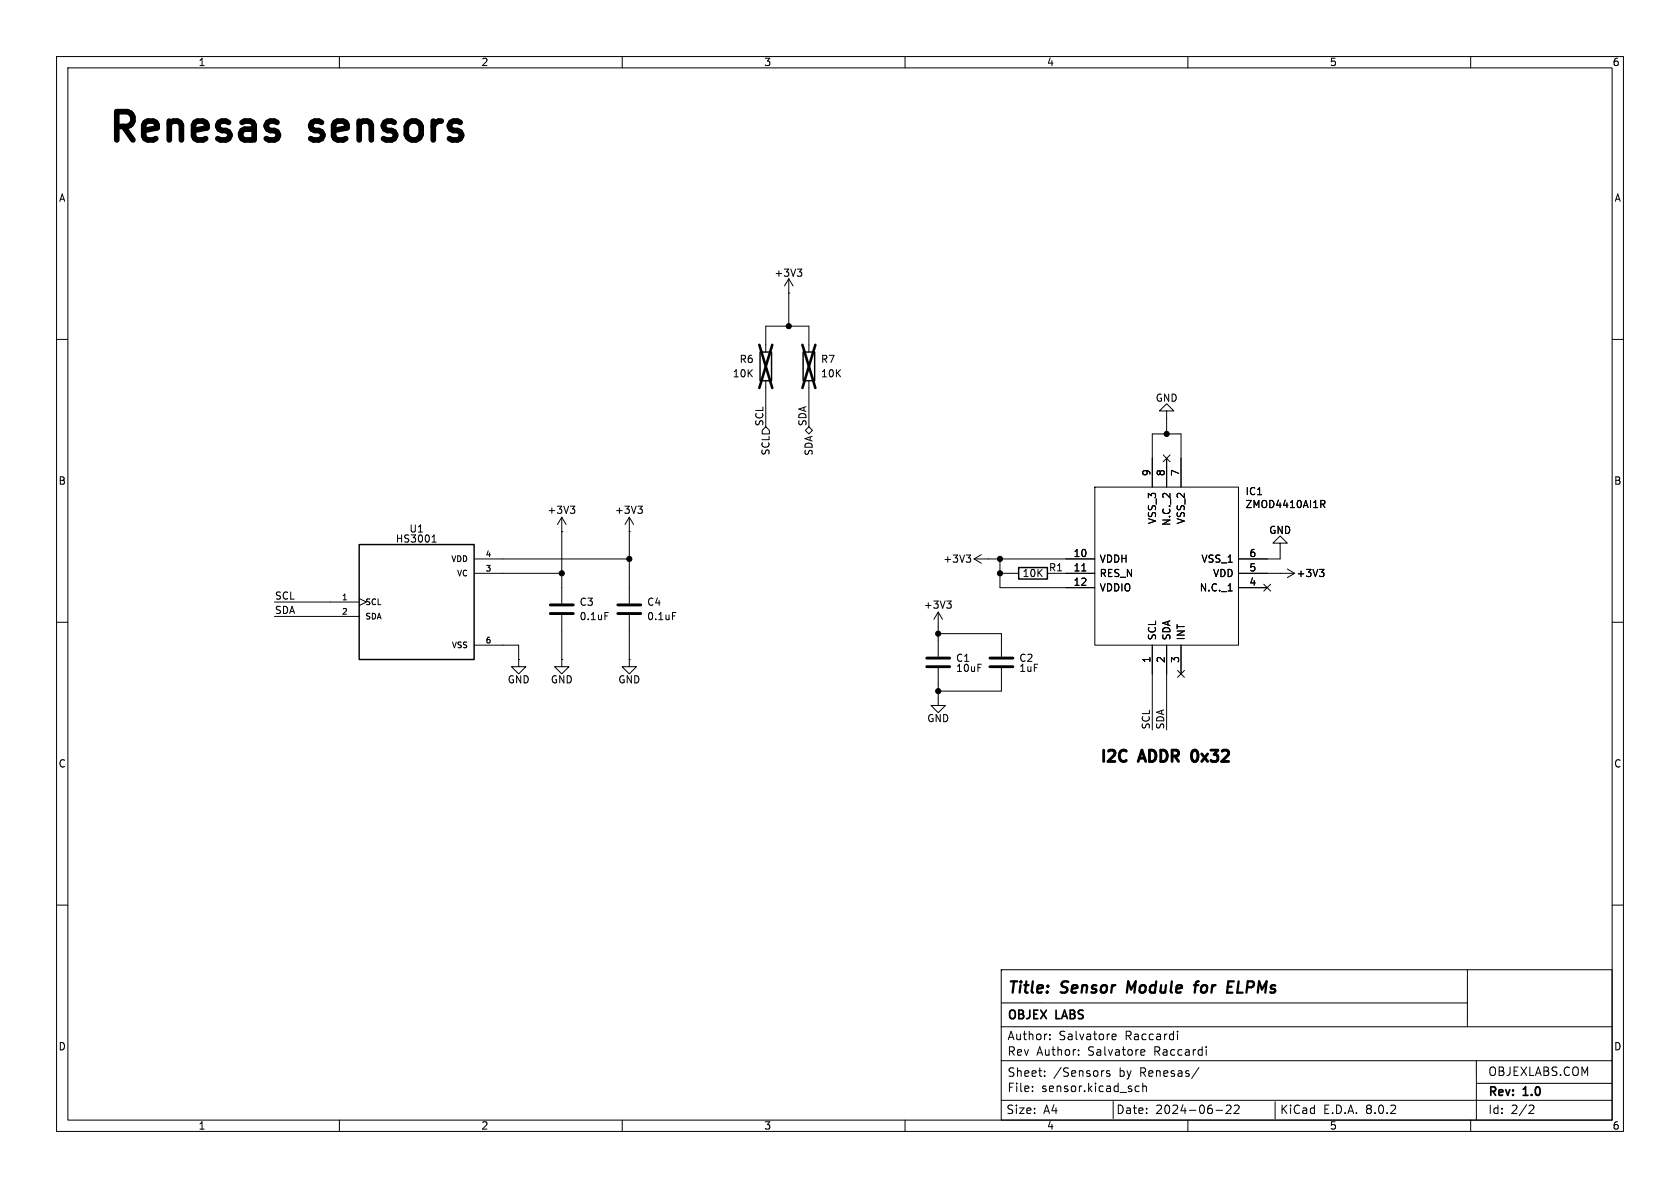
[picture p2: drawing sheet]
<svg xmlns="http://www.w3.org/2000/svg" width="297mm" height="210mm" viewBox="0 0 297 210" stroke-linecap="round" stroke-linejoin="round" font-family="sans-serif">
<g fill="none" stroke="#000" stroke-width=".18">
<path d="M10 10h277v190h-277zM12 12h273v186h-273zM60 10v2M110 10v2M160 10v2M210 10v2M260 10v2M10 60h2M139.4 51.8h.1M139.4 49.3l-.7 1.2M139.4 49.3v8.4M139.4 49.3l.8 1.2"/>
<path d="M141 47.6h.7l-.4 .5M141.5 48.1l.2 .2v.3l-.2 .2M285 60h2M135.4 75.4l.6 .7v.6h-1.3v-.6zM135.4 62.2v-4.5h7.6v4.5M135.4 67.3v8.1M143 75.4l.6 .7-.6 .6-.6-.6zM143 67.3v8.1M206.2 72.6h1.3l-1.3-1.2-1.2 1.2h1.2v4.1M76.4 95.8h.7M76.5 94.9l.2-.3v1.2M83.8 98.8h27.5"/>
<path d="M99.3 94h.1M99.3 91.4l-.7 1.3M99.3 91.4v15.3M99.3 91.4l.8 1.3M100.8 89.5h.8l-.4 .5M101.4 90l.2 .2v.3l-.2 .2M111.3 94h.1M111.3 91.4l-.8 1.3M111.3 91.4v15.3M111.3 91.4l.7 1.3M112.8 89.5h.8l-.5 .5M113.3 90l.3 .2v.3l-.3 .2"/>
<path d="M170.8 98.1h.8l-.4 .5M171.4 98.6l.2 .2v.3l-.2 .3M172.2 98.8h21.3M172.2 98.8l1.3 .8M173.5 98l-1.3 .8M176.8 98.8v5.1h16.7M193.5 86.1h25.4v27.9h-25.4zM203.7 86.1v-9.4h5.1v9.4M205.6 80.4l1.3 1.2M206.2 81v5.1M206.9 80.4l-1.3 1.2M226.3 96h1.3l-1.3-1.3-1.3 1.3h1.3v2.8h-7.4"/>
<path d="M233.5 88.5h.5l.2 .2-.1 .4h-.6M233.8 89.1l.4 .6M10 110h2M48.5 106.4h15M48.5 109h15M63.5 105.8l1.3 .6-1.3 .7M83.8 101.3h15.5M83.8 114h7.9v2.6M91.7 116.6v1.3h1.3l-1.3 1.2-1.3-1.2h1.3M91.7 116.6h.1M99.3 116.6v1.3h1.3l-1.3 1.2-1.3-1.2h1.3M99.3 116.6h.1"/>
<path d="M99.3 108.7v7.9M106.9 108.3h.7M111.3 116.6v1.3h1.2l-1.2 1.2-1.3-1.2h1.3M111.3 116.6h.1M111.3 108.7v7.9M118.9 108.3h.6M165.9 118.1v6.6h1.2l-1.2 1.3-1.3-1.3h1.3M165.9 112h11.1v4.1M165.9 108.2l.7 1.3M165.9 108.2v7.9M165.9 108.2l-.8 1.3M167.4 106.2h.8l-.5 .5"/>
<path d="M167.9 106.7l.3 .3v.3l-.3 .2M176.8 101.3h3.3M177 118.1v4.1h-11.1M186.4 101.3h7.1M191.2 100.9h.8M203.7 114v15M206.2 114v15M208.2 118.5l1.2 1.2M208.8 114v5.1M209.4 118.5l-1.2 1.2M217.1 104.5h.7M218.9 101.3h10"/>
<path d="M218.9 103.9h5.1M223.4 103.3l1.2 1.2M224.6 103.3l-1.2 1.2M227.6 100.6l1.3 .7M228.9 101.3l-1.3 .8M233.3 100.7h.8l-.5 .4M233.8 101.1l.3 .3v.3l-.3 .2M285 110h2M10 160h2M285 160h2M177 171.4h108v26.6h-108zM177 177.3h82.4"/>
<path d="M259.4 171.5v10M60 198v2M110 198v2M160 198v2M177 194.5h108M177 187.5h108M177 181.5h108M182.5 192.8v.2M182.5 192v.2M184.7 190.1v.2M184.7 189.3v.2M185.6 183.7v.1"/>
<path d="M185.6 182.9v.1M190.7 186.4v.1M190.7 185.6v.2M195 189.3h.2M196.2 189.3h-.4l-.2 .2 .1 .2 .5 .1v.4h-.6M196.6 183.6l.2 .2 .4-.1M196.6 183l.2-.2h.3l.2 .2v.2l-.7 .1M196.8 194.7v3M200.8 192.9h.6M200.8 192h.6M201.7 186.5h.6M201.7 185.6l.5-.1 .2 .4-.7 .1"/>
<path d="M202 192.1l.2-.1h.4l.1 1M202 191.5v1.5M208.2 182.3v.1M208.2 182.8v1M210 198v2M212 188.7l-1.3 1.9M213.2 185v.2M213.2 185.5v1M215 196.3h1.1M216.8 195.5l.5-.2 .3 .2v.3l-.9 1h.9M218.2 195.5l.6-.2 .2 .2 .1 .3-1 1h1M225.4 194.8v3"/>
<path d="M260 198v2M261 187.5v10.5M261 191.5h24M270.5 195.3l.5 .1 .2 .4-1 1h1"/>
</g>
<path d="M199.5 173.5l-.3 2M211.1 174.1h.7M211.9 173.5l-.4 .1-.1 .2-.2 1.7M216.9 175.5h1M217.2 173.5h.9" fill="none" stroke="#000" stroke-width=".4"/>
<path d="M134.4 62.2h2v5.1h-2zM142 62.2h2v5.1h-2zM63.5 96.3h20.3v20.3h-20.3zM180.1 100.3h5.1v2.1h-5.1z" fill="none" stroke="#000" stroke-width=".25"/>
<path d="M134.2 61l2.3 7.6M136.5 61l-2.3 7.6M141.9 61l2.2 7.6M144.1 61l-2.2 7.6" fill="none" stroke="#000" stroke-width=".46"/>
<path d="M97.3 108.5h4M97.3 106.9h4M109.2 108.5h4.1M109.2 106.9h4.1M163.8 117.9h4.1M163.8 116.3h4.1M175 117.9h4.1M175 116.3h4.1" fill="none" stroke="#000" stroke-width=".51"/>
<path d="M210.6 133.8a.73 .73 0 0 0 .5 .8h.2M211.3 132.6a.51 .51 0 0 0-.6 .4l-.1 .4" fill="none" stroke="#000" stroke-width=".5"/>
<g fill="#000" stroke="#000" stroke-width=".18">
<circle cx="139.4" cy="57.7" r=".46"/>
<circle cx="206.2" cy="76.7" r=".46"/>
<circle cx="111.3" cy="98.8" r=".46"/>
<circle cx="176.8" cy="98.8" r=".46"/>
<circle cx="99.3" cy="101.3" r=".46"/>
<circle cx="165.9" cy="112" r=".46"/>
<circle cx="176.8" cy="101.3" r=".46"/>
<circle cx="165.9" cy="122.2" r=".46"/>
</g>
<g font-size="7">
<text x="18.8" y="25.4">Renesas</text>
<text x="55.3" y="25.4">sensors</text>
</g>
<g font-size="2.8">
<text x="194.3" y="134.9">I2C</text>
<text x="201.8" y="134.9">ADDR</text>
<text x="212.1" y="134.9">0x32</text>
<text x="178" y="176.2">Title:</text>
<text x="187.7" y="176.2">Sensor</text>
<text x="200.1" y="176.2">Module</text>
<text x="212.9" y="176.2">for</text>
<text x="219.4" y="176.2">ELPMs</text>
</g>
<g font-size="2.1">
<text x="178" y="180.6">OBJEX</text>
<text x="178" y="184.1">Author:</text>
<text x="186.7" y="180.6">LABS</text>
<text x="187.2" y="184.1">Salvatore</text>
<text x="199" y="184.1">Raccardi</text>
<text x="178" y="190.6">Sheet:</text>
<text x="178" y="186.8">Rev</text>
<text x="183.2" y="186.8">Author:</text>
<text x="186.2" y="190.6">/Sensors</text>
<text x="192.4" y="186.8">Salvatore</text>
<text x="197.9" y="190.6">by</text>
<text x="201.7" y="190.6">Renesas/</text>
<text x="204.2" y="186.8">Raccardi</text>
<text x="263" y="190.4">OBJEXLABS.COM</text>
<text x="177.8" y="197.1">Size:</text>
<text x="178" y="193.3">File:</text>
<text x="184.1" y="193.3">sensor.kicad_sch</text>
<text x="184.5" y="197.1">A4</text>
<text x="197.2" y="197.1">Date:</text>
<text x="204.3" y="197.1">2024-06-22</text>
<text x="226.2" y="197.1">KiCad</text>
<text x="233.9" y="197.1">E.D.A.</text>
<text x="241.5" y="197.1">8.0.2</text>
<text x="263" y="194.2">Rev:</text>
<text x="263" y="197.1">Id:</text>
<text x="267.1" y="197.1">2/2</text>
<text x="269.4" y="194.2">1.0</text>
</g>
<g font-size="1.8">
<text x="35" y="11.9">1</text>
<text x="85" y="11.9">2</text>
<text x="135" y="11.9">3</text>
<text x="185" y="11.9">4</text>
<text x="235" y="11.9">5</text>
<text x="285" y="11.9">6</text>
<text x="10.3" y="35.9">A</text>
<text x="285.3" y="35.9">A</text>
<text x="136.8" y="49.1">+3V3</text>
<text x="130.7" y="64.4">R6</text>
<text x="145" y="64.4">R7</text>
<text x="129.4" y="66.9">10K</text>
<text x="145" y="66.9">10K</text>
<text x="204.2" y="71.2">GND</text>
<text x="135" y="75.4" transform="rotate(-90 135 75.4)">SCL</text>
<text x="142.7" y="75.4" transform="rotate(-90 142.7 75.4)">SDA</text>
<text x="136.2" y="80.6" transform="rotate(-90 136.2 80.6)">SCL</text>
<text x="143.9" y="80.7" transform="rotate(-90 143.9 80.7)">SDA</text>
<text x="10.3" y="85.9">B</text>
<text x="203.5" y="84.3" transform="rotate(-90 203.5 84.3)">9</text>
<text x="206" y="84.3" transform="rotate(-90 206 84.3)">8</text>
<text x="208.5" y="84.3" transform="rotate(-90 208.5 84.3)">7</text>
<text x="220.1" y="87.7">IC1</text>
<text x="285.3" y="85.9">B</text>
<text x="72.3" y="94.3">U1</text>
<text x="96.7" y="91">+3V3</text>
<text x="108.6" y="91">+3V3</text>
<text x="204.6" y="92.8" transform="rotate(-90 204.6 92.8)">VSS_3</text>
<text x="207.1" y="93.1" transform="rotate(-90 207.1 93.1)">N.C._2</text>
<text x="209.7" y="92.8" transform="rotate(-90 209.7 92.8)">VSS_2</text>
<text x="220.1" y="90">ZMOD4410AI1R</text>
<text x="224.3" y="94.6">GND</text>
<text x="69.9" y="96.1">HS3001</text>
<text x="166.7" y="99.7">+3V3</text>
<text x="185.3" y="101.2">R1</text>
<text x="189.7" y="98.6">10</text>
<text x="189.7" y="101.1">11</text>
<text x="194.3" y="99.7">VDDH</text>
<text x="212.3" y="99.7">VSS_1</text>
<text x="220.8" y="101.1">5</text>
<text x="220.8" y="98.6">6</text>
<text x="48.5" y="106.1">SCL</text>
<text x="102.4" y="107.3">C3</text>
<text x="114.3" y="107.3">C4</text>
<text x="163.2" y="107.8">+3V3</text>
<text x="180.7" y="102.2">10K</text>
<text x="189.7" y="103.6">12</text>
<text x="194.3" y="102.2">RES_N</text>
<text x="194.3" y="104.7">VDDIO</text>
<text x="212" y="104.7">N.C._1</text>
<text x="214.4" y="102.2">VDD</text>
<text x="220.8" y="103.6">4</text>
<text x="229.1" y="102.2">+3V3</text>
<text x="48.5" y="108.6">SDA</text>
<text x="102.4" y="109.8">0.1uF</text>
<text x="114.3" y="109.8">0.1uF</text>
<text x="204.6" y="113.3" transform="rotate(-90 204.6 113.3)">SCL</text>
<text x="207.1" y="113.3" transform="rotate(-90 207.1 113.3)">SDA</text>
<text x="209.7" y="113.3" transform="rotate(-90 209.7 113.3)">INT</text>
<text x="168.9" y="117.2">C1</text>
<text x="168.9" y="119">10uF</text>
<text x="180.1" y="117.2">C2</text>
<text x="180.1" y="119">1uF</text>
<text x="203.5" y="117.3" transform="rotate(-90 203.5 117.3)">1</text>
<text x="206" y="117.3" transform="rotate(-90 206 117.3)">2</text>
<text x="208.5" y="117.3" transform="rotate(-90 208.5 117.3)">3</text>
<text x="89.7" y="121">GND</text>
<text x="97.3" y="121">GND</text>
<text x="109.2" y="121">GND</text>
<text x="163.8" y="127.9">GND</text>
<text x="203.4" y="129" transform="rotate(-90 203.4 129)">SCL</text>
<text x="205.9" y="129" transform="rotate(-90 205.9 129)">SDA</text>
<text x="10.3" y="135.9">C</text>
<text x="285.3" y="135.9">C</text>
<text x="10.3" y="185.9">D</text>
<text x="285.3" y="185.9">D</text>
<text x="35" y="199.9">1</text>
<text x="85" y="199.9">2</text>
<text x="135" y="199.9">3</text>
<text x="185" y="199.9">4</text>
<text x="235" y="199.9">5</text>
<text x="285" y="199.9">6</text>
</g>
<g font-size="1.4">
<text x="79.6" y="99.5">VDD</text>
<text x="85.7" y="101.1">3</text>
<text x="85.7" y="98.6">4</text>
<text x="60.3" y="106.2">1</text>
<text x="64.5" y="107.2">SCL</text>
<text x="80.7" y="102.1">VC</text>
<text x="60.3" y="108.7">2</text>
<text x="64.5" y="109.7">SDA</text>
<text x="85.7" y="113.8">6</text>
<text x="79.7" y="114.8">VSS</text>
</g>
</svg>
